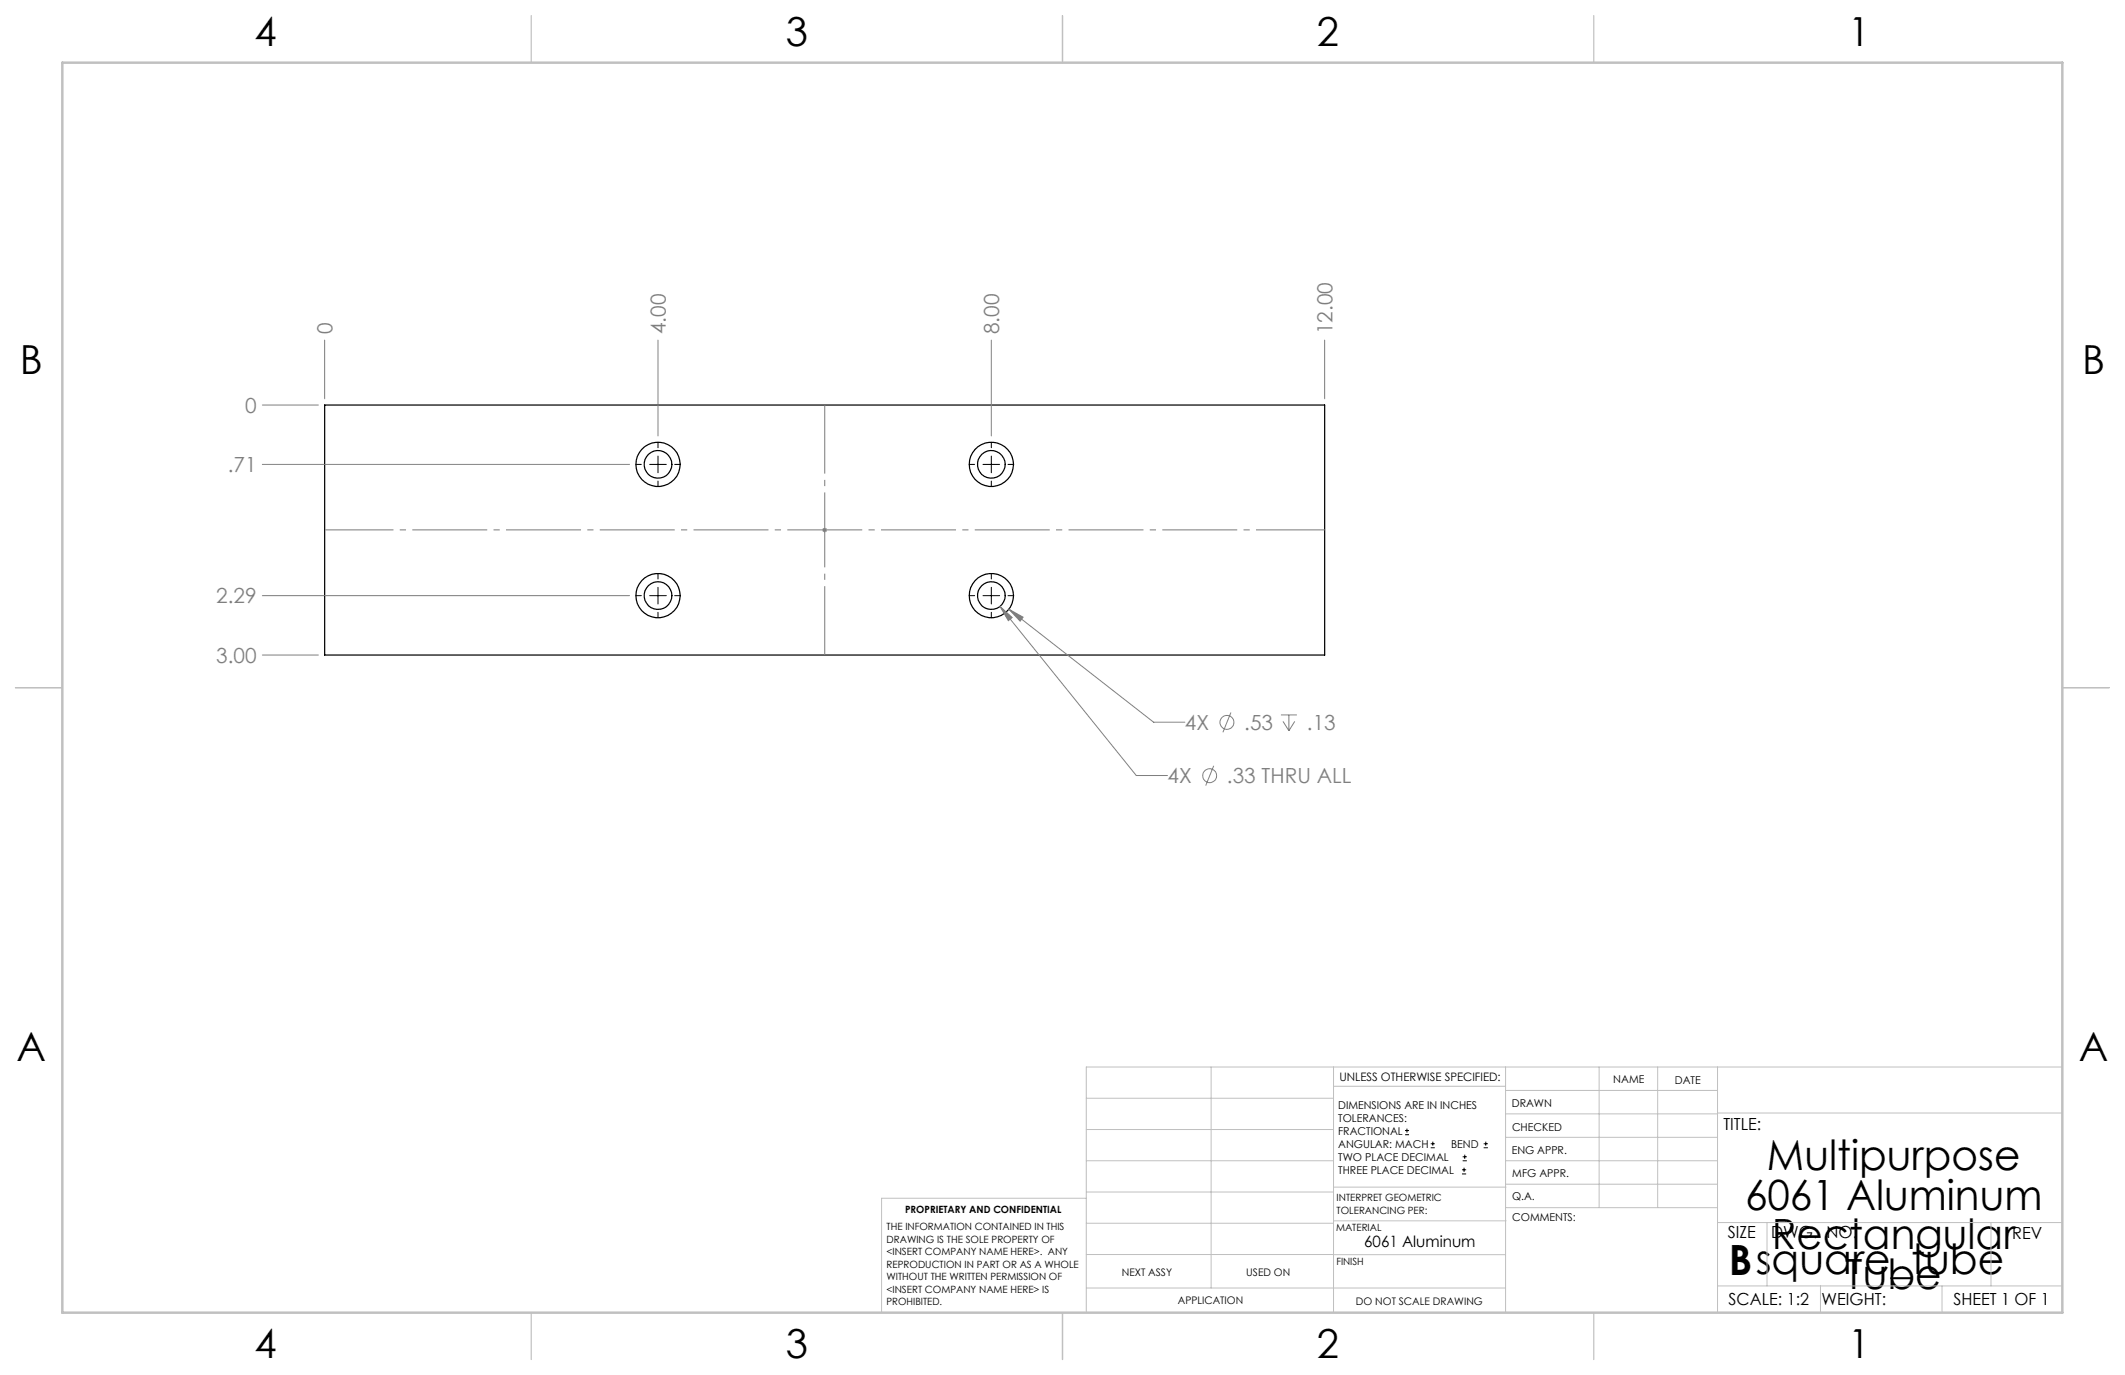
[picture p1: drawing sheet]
<svg xmlns="http://www.w3.org/2000/svg" width="432mm" height="279mm" viewBox="0 0 432 279" stroke-linecap="round" stroke-linejoin="round" font-family="sans-serif">
<g fill="none" stroke="#000" stroke-width=".25">
<path d="M66 82.3h203.2v50.8h-203.2z"/>
<circle cx="133.7" cy="94.4" r="2.82"/>
<circle cx="133.7" cy="94.4" r="4.5"/>
<circle cx="201.4" cy="94.4" r="2.82"/>
<circle cx="201.5" cy="94.4" r="4.5"/>
<circle cx="133.7" cy="121" r="2.82"/>
<circle cx="133.7" cy="121" r="4.5"/>
<circle cx="201.4" cy="121" r="2.82"/>
<circle cx="201.5" cy="121" r="4.5"/>
</g>
<g fill="none" stroke="#808080" stroke-width=".2">
<path d="M66 69.1v11.9M133.7 69.1v19.5M201.4 69.1v19.5M269.2 69.1v11.9M53.3 82.3h11.4M53.3 94.4h74.6M167.1 107.7h1M167.2 107.4l.7 .7M167.6 107.2v1M167.9 107.4l-.7 .7M53.3 121h74.6M53.3 133.1h11.4"/>
<path d="M203.2 123.2l2.5 2.3-.8 .6zM203.2 123.2l27.7 34.4h6.3M205 123.8l2.9 1.6-.6 .8zM205 123.8l29.4 23h6.4M246.6 155.6l-1.6 4M250.1 144.8l-1.6 4M260.3 145.3h3.2M260.7 146.6l1.2 1.9M261.9 145.3v3.2M263.1 146.6l-1.2 1.9"/>
<circle cx="245.8" cy="157.6" r="1.41"/>
<circle cx="249.3" cy="146.8" r="1.42"/>
</g>
<g fill="none" stroke="#000" stroke-width=".2">
<path d="M129.2 94.4h1.1M132 94.4h3.4M133.7 89.9v1.1M133.7 92.7v3.4M133.7 97.8v1M137.1 94.4h1.1M196.9 94.4h1.1M199.7 94.4h3.4M201.4 89.9v1.1M201.4 92.7v3.4M201.4 97.8v1M204.8 94.4h1.2"/>
<path d="M133.7 116.5v1.2M133.7 119.3v3.4M201.4 116.5v1.2M201.4 119.3v3.4M129.2 121h1.1M132 121h3.4M133.7 124.4v1.1M137.1 121h1.1M196.9 121h1.1M199.7 121h3.4M201.4 124.4v1.1M204.8 121h1.2"/>
<path d="M285.5 230.6h.8M285.5 229.7h.8M285.9 229.3v.9M290.7 233.2h.8M290.7 232.4h.8M291.1 232v.8M297.1 238.5h.8M297.1 237.7h.8M297.2 235.9h.9M297.2 235.1h.9M297.5 237.3v.8M297.6 234.6v.9"/>
<path d="M301.5 233.2h.8M301.5 232.4h.8M301.9 232v.8"/>
</g>
<path d="M167.6 82.3v50.8M269.2 107.7h-203.2" fill="none" stroke="#808080" stroke-width=".2" stroke-dasharray="15.2 1.3 1.3 1.3" stroke-dashoffset="1.3" stroke-linecap="butt"/>
<g fill="none" stroke="#c0c0c0" stroke-width=".2">
<path d="M246.1 216.8v44.9M271 216.8v49.9M305.9 216.8v49.9M324.9 216.8v28.6M336.8 216.8v28.6M349 216.8v49.9M419.1 216.8h-198.4v49.9M220.7 235.9h50.3M220.7 229.5h50.3M220.7 223.2h50.3M271 220.7h34.9M305.9 231.1h43.1"/>
<path d="M305.9 226.3h43.1M305.9 221.6h43.1M305.9 235.9h43.1M349 226.2h70.1M220.7 248.6h50.3M220.7 242.2h50.3M220.7 254.9h50.3M220.7 243.5h-41.6v23.2M271 255h34.9M271 248.1h35M271 241.2h35M305.9 240.6h43.1"/>
<path d="M306 245.4h43M349 248.4h70.1M359.1 248.4v12.9M404.6 248.4v12.9M220.7 261.7h85.2M349 261.3h70.1M369.9 261.3v5.4M394.6 261.3v5.4"/>
</g>
<path d="M108 3.2v9.5M215.9 3.2v9.5M323.8 3.2v9.5M3.1 139.7h9.6M419.1 139.7h9.5M108 266.7v9.6M215.9 266.7v9.6M323.8 266.7v9.6" fill="none" stroke="#c0c0c0" stroke-width=".25"/>
<path d="M12.7 12.7h406.4v254h-406.4z" fill="none" stroke="#c0c0c0" stroke-width=".5"/>
<path d="M205 123.8l2.3 2.4 .6-.8zM203.2 123.2l1.7 2.9 .8-.6z" fill="#808080"/>
<g font-size="8.5">
<text x="359" y="237.7">Multipurpose</text>
<text x="354.6" y="245.8">6061 Aluminum</text>
<text x="360" y="253.9">Rectangular</text>
<text x="351.3" y="259">Bsquare_tube</text>
<text x="375" y="262">Tube</text>
</g>
<g font-size="8.1">
<text x="51.7" y="9.3">4</text>
<text x="159.7" y="9.3">3</text>
<text x="267.6" y="9.3">2</text>
<text x="375.6" y="9.3">1</text>
<text x="4" y="76">B</text>
<text x="423.1" y="76">B</text>
<text x="3.3" y="215.7">A</text>
<text x="422.4" y="215.7">A</text>
<text x="51.7" y="276">4</text>
<text x="159.7" y="276">3</text>
<text x="267.6" y="276">2</text>
<text x="375.6" y="276">1</text>
</g>
<g font-size="4.2" fill="#808080">
<text x="67.6" y="67.9" transform="rotate(-90 67.6 67.9)">0</text>
<text x="135.3" y="67.9" transform="rotate(-90 135.3 67.9)">4.00</text>
<text x="203.1" y="67.9" transform="rotate(-90 203.1 67.9)">8.00</text>
<text x="270.8" y="67.9" transform="rotate(-90 270.8 67.9)">12.00</text>
<text x="49.8" y="83.9">0</text>
<text x="46.3" y="95.9">.71</text>
<text x="43.9" y="122.6">2.29</text>
<text x="43.9" y="134.7">3.00</text>
<text x="240.8" y="148.3">4X</text>
<text x="252.8" y="148.3">.53</text>
<text x="265.6" y="148.3">.13</text>
<text x="237.3" y="159.2">4X</text>
<text x="249.3" y="159.2">.33 THRU ALL</text>
</g>
<g font-size="3.4">
<text x="350.2" y="229.5">TITLE:</text>
<text x="351.1" y="251.6">SIZE</text>
<text x="359.9" y="251.6">DWG. NO.</text>
<text x="408.9" y="251.7">REV</text>
<text x="351.2" y="265.2">SCALE: 1:2</text>
<text x="370.1" y="265.3">WEIGHT:</text>
<text x="396.9" y="265.2">SHEET 1 OF 1</text>
</g>
<text font-size="3.2" x="277.2" y="253.3">6061 Aluminum</text>
<text font-size="2.4" x="272.2" y="219.7">UNLESS OTHERWISE SPECIFIED:</text>
<g font-size="2.2">
<text x="327.8" y="220.1">NAME</text>
<text x="340.3" y="220.2">DATE</text>
<text x="271.9" y="225.3">DIMENSIONS ARE IN INCHES</text>
<text x="271.9" y="227.9">TOLERANCES:</text>
<text x="307.2" y="224.9">DRAWN</text>
<text x="271.9" y="230.6">FRACTIONAL</text>
<text x="271.9" y="233.2">ANGULAR: MACH</text>
<text x="294.9" y="233.2">BEND</text>
<text x="307.3" y="229.8">CHECKED</text>
<text x="271.9" y="235.9">TWO PLACE DECIMAL</text>
<text x="271.9" y="238.5">THREE PLACE DECIMAL</text>
<text x="307.2" y="234.5">ENG APPR.</text>
<text x="307.3" y="239.2">MFG APPR.</text>
<text x="307.3" y="243.9">Q.A.</text>
<text x="307.3" y="248.1">COMMENTS:</text>
</g>
<g font-size="2.1">
<text x="227.9" y="259.2">NEXT ASSY</text>
<text x="253.3" y="259.2">USED ON</text>
<text x="239.3" y="265">APPLICATION</text>
<text x="275.5" y="265.1">DO NOT SCALE DRAWING</text>
</g>
<g font-size="2">
<text x="271.6" y="244.1">INTERPRET GEOMETRIC</text>
<text x="180.2" y="250">THE INFORMATION CONTAINED IN THIS</text>
<text x="183.9" y="246.4">PROPRIETARY AND CONFIDENTIAL</text>
<text x="271.5" y="250.2">MATERIAL</text>
<text x="271.6" y="246.6">TOLERANCING PER:</text>
<text x="180.2" y="252.5">DRAWING IS THE SOLE PROPERTY OF</text>
<text x="180.2" y="255.1">&lt;INSERT COMPANY NAME HERE&gt;. ANY</text>
<text x="180.2" y="257.6">REPRODUCTION IN PART OR AS A WHOLE</text>
<text x="271.5" y="257">FINISH</text>
<text x="180.2" y="260.1">WITHOUT THE WRITTEN PERMISSION OF</text>
<text x="180.2" y="262.6">&lt;INSERT COMPANY NAME HERE&gt; IS</text>
<text x="180.2" y="265.2">PROHIBITED.</text>
</g>
</svg>
